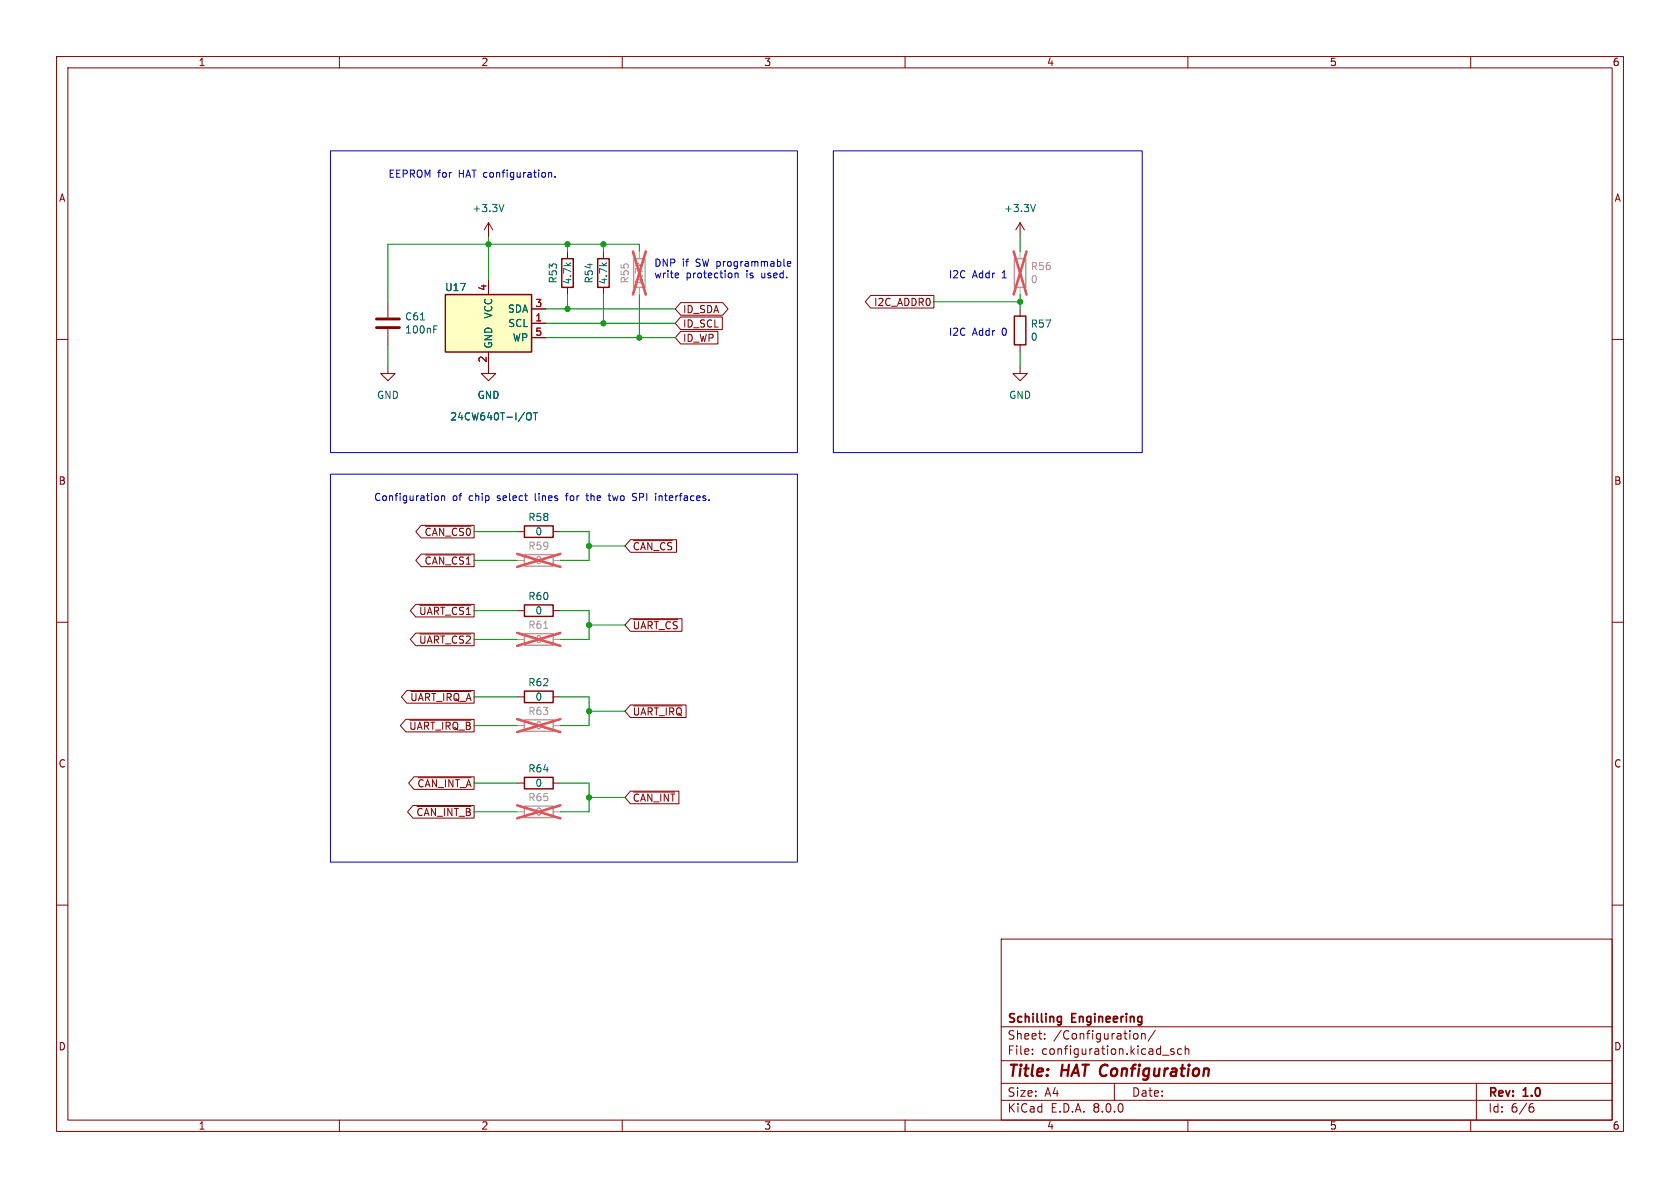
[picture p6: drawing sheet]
<svg xmlns="http://www.w3.org/2000/svg" width="297mm" height="210mm" viewBox="0 0 297 210" stroke-linecap="round" stroke-linejoin="round" font-family="sans-serif">
<g fill="none" stroke="#840000" stroke-width=".18">
<path d="M10 10h277v190h-277zM12 12h273v186h-273zM60 10v2M110 10v2M160 10v2M210 10v2M260 10v2M86.4 39.4l-.8 1.2M86.4 39.4v2.5M86.4 39.4l.7 1.2M10 60h2M100.3 44.5v1.2"/>
<path d="M100.3 50.8v1.3M106.7 44.5v1.2M106.7 50.8v1.3M285 60h2M86.4 64.8v1.2h1.2l-1.2 1.3-1.3-1.3h1.3M10 110h2M91.4 108h1.3M97.8 108h1.3M285 110h2M10 160h2M285 160h2M177 166h108v32h-108z"/>
<path d="M60 198v2M110 198v2M160 198v2M177 194.5h108M177 191.5h108M177 187.5h108M177 181.5h108M182.5 186.3v.1M182.5 185.5v.1M184.7 183.6v.1M184.7 182.8v.1M197 191.5v3"/>
<path d="M200.5 182.8l.4-.1 .3 .3-.1 .6-.2 .1-.4-.1M201.8 182.8l.2-.1 .4 .1 .1 .9M201.8 182.7v1M204.2 182.1l-1.2 2M205.5 186.5h1.2M207.5 185.5l-.3-.1-.2 .2v.2l.5 .2v.3h-.5M208.9 185.5l-.4-.1-.3 .3v.4l.1 .2h.6M209.5 185.5l.2-.1 .4 .1 .1 .9M209.5 184.9v1.5M210 198v2M260 198v2M261 191.5v6.5"/>
<path d="M270.6 195.7h.3l.3 .3-.1 .5-.5 .1M271 195.1l-.4 .1"/>
</g>
<path d="M187.2 179.7l.4 .1M187.6 179.7v1.2l-.1 .2-.4 .1M187.6 180.6l-.4 .1" fill="none" stroke="#840000" stroke-width=".3"/>
<path d="M99.3 45.7h2v5.1h-2zM105.7 45.7h2v5.1h-2zM92.7 106.9h5.1v2.1h-5.1z" fill="none" stroke="#840000" stroke-width=".25"/>
<path d="M89.1 36.1l-.4 1.3" fill="none" stroke="#006464" stroke-width=".18"/>
<path d="M112 45.7h2v5.1h-2zM92.7 142.5h5.1v2h-5.1z" fill="none" stroke="#a1a1a1" stroke-width=".25"/>
<path d="M113 44.5v1.2M113 50.8v1.3M91.4 143.5h1.3M97.8 143.5h1.3" fill="none" stroke="#a1a1a1" stroke-width=".18"/>
<path d="M111.9 44.5l2.3 7.6M114.2 44.5l-2.3 7.6M91.4 142.4l7.7 2.3M99.1 142.4l-7.7 2.3" fill="none" stroke="#e75356" stroke-width=".46"/>
<path d="M78.7 52.1h15.3v10.1h-15.3z" fill="#ffffc2"/>
<path d="M78.7 52.1h15.3v10.1h-15.3zM179.3 55.9h2.1v5.1h-2.1zM92.7 93h5.1v2h-5.1zM92.7 137.4h5.1v2h-5.1zM92.7 122.2h5.1v2h-5.1z" fill="none" stroke="#840000" stroke-width=".25"/>
<g fill="none" stroke="#840000" stroke-width=".18">
<path d="M180.3 39.4v2.5M180.3 39.4l-.7 1.2M180.3 39.4l.8 1.2M68.6 53.3v2.8M68.6 58.2v2.8M86.4 49.5v2.6M94 57.2h2.5M94 54.6h2.5M94 59.7h2.5M120.3 53.5h7.5l.9 1.1-.9 1.1h-7.5l-.9-1.1zM120.3 56h7.4v2.3h-7.4l-.9-1.1zM120.3 58.6h6.6v2.2h-6.6l-.9-1.1z"/>
<path d="M153.9 52.2h11.2v2.3h-11.2l-.9-1.2zM180.3 54.6v1.3M68.6 64.8v1.2h1.2l-1.2 1.3-1.3-1.3h1.3M86.4 62.2v2.6M180.3 64.8v1.2h1.3l-1.3 1.3-1.2-1.3h1.2M180.3 61v1.2M74.5 97.9h9.3v2.3h-9.3l-1-1.1zM74.5 92.9h9.3v2.2h-9.3l-1-1.1zM75.2 98.1h8.1M75.2 93h8.1M91.4 94h1.3M97.8 94h1.3"/>
<path d="M111.4 95.4h8.2v2.2h-8.2l-.9-1.1zM112 95.6h6.9M73.5 106.8h10.3v2.3h-10.3l-1-1.1zM73.5 111.9h10.3v2.2h-10.3l-1-1.1zM74.2 107h9.1M74.2 112.1h9.1M111.4 109.4h9.2v2.2h-9.2l-.9-1.1zM112 109.5h7.8M71.7 127.2h12.1v2.2h-12.1l-.9-1.1zM71.9 122.1h11.9v2.2h-11.9l-.9-1.1zM72.5 127.3h10.8M72.6 122.2h10.7"/>
<path d="M73.2 137.3h10.6v2.2h-10.6l-1-1.1zM73.9 137.5h9.4M91.4 138.4h1.3M91.4 123.2h1.3M97.8 138.4h1.3M97.8 123.2h1.3M111.4 124.6h9.9v2.2h-9.9l-.9-1.1zM111.4 139.9h8.6v2.2h-8.6l-.9-1.1zM112 124.8h8.6M73 142.4h10.8v2.2h-10.8l-.9-1.1zM73.7 142.6h9.6M112 140h7.3"/>
</g>
<path d="M183.1 36.1l-.5 1.3M74.3 56.6h.8M76.7 58.2h.4M76.7 57.6h.6M93.1 73.2l.3-.2a.43 .43 0 0 1 .5 .4v.4a.42 .42 0 0 1-.4 .5 .42 .42 0 0 1-.4-.5zM94.3 73h.7M94.7 73v1.2" fill="none" stroke="#006464" stroke-width=".18"/>
<path d="M66.5 57.9h4.1M66.5 56.4h4.1" fill="none" stroke="#840000" stroke-width=".51"/>
<path d="M179.3 45.7h2.1v5.1h-2.1zM92.7 98h5.1v2.1h-5.1zM92.7 112h5.1v2h-5.1zM92.7 127.3h5.1v2h-5.1z" fill="none" stroke="#a1a1a1" stroke-width=".25"/>
<path d="M180.3 44.5v1.2M180.3 50.8v1.3M91.4 99.1h1.3M97.8 99.1h1.3M91.4 113h1.3M97.8 113h1.3M91.4 128.3h1.3M97.8 128.3h1.3" fill="none" stroke="#a1a1a1" stroke-width=".18"/>
<path d="M179.2 44.5l2.3 7.6M181.5 44.5l-2.3 7.6M91.4 97.9l7.7 2.3M99.1 97.9l-7.7 2.3M91.4 111.9l7.7 2.3M99.1 111.9l-7.7 2.3M91.4 127.1l7.7 2.3M99.1 127.1l-7.7 2.3" fill="none" stroke="#e75356" stroke-width=".46"/>
<path d="M96.1 111.1h.8" fill="none" stroke="#989898" stroke-width=".18"/>
<g fill="none" stroke="#0000c2" stroke-width=".18">
<path d="M58.4 26.7h82.6v53.3h-82.6zM97 30.5v.8M97 30.6l.2-.1 .3 .1v.7M98.1 31.2v.1M147.3 26.7h54.6v53.3h-54.6zM119.8 48.3l.2 .3-.6 .1M119.9 49.1h-.1M129.9 48.3v.8M129.9 48.4l.2-.1h.3l.1 .8M139.2 46.6l.6-.1-.1-.2-.3-.1-.2 .2 .1 .6h.4M58.4 83.8h82.6v68.6h-82.6zM77 87.7l.3-.1 .2 .3-.1 .5-.1 .1-.3-.1"/>
<path d="M78.1 87.8l.1-.2 .3 .1 .1 .8M78.1 87.6v.9M99.9 87.6h.5M100.2 87.3l-.1 1.2M103.6 87.6h.5M103.8 87.2v1.1l.3 .2M107.5 87.6h.5M107.7 87.2v1.1l.3 .2M111.9 87.8l.5 .1 .1 .2-.1 .3-.4 .1M111.9 87.3h.6M116.5 87.6v.9M116.9 87.6l-.4 .2"/>
</g>
<g fill="none" stroke="#009600" stroke-width=".18">
<path d="M86.4 41.9v7.6M96.5 59.7h22.9M96.5 57.2h22.9M96.5 54.6h22.9M100.3 43.2v1.3M100.3 52.1v2.5M106.7 43.2v1.3M106.7 52.1v5.1M113 44.5v-1.3h-44.4v10.1M113 52.1v7.6M165.1 53.3h15.2M180.3 41.9v2.6"/>
<path d="M180.3 52.1v2.5M68.6 61v3.8M180.3 62.2v2.6M83.8 94h7.6M83.8 99.1h7.6M99.1 94h5v5.1h-5M104.1 96.5h6.4M83.8 113h7.6M83.8 108h7.6M99.1 108h5v5h-5M104.1 110.5h6.4M83.8 123.2h7.6"/>
<path d="M83.8 128.3h7.6M83.8 138.4h7.6M99.1 123.2h5v5.1h-5M99.1 138.4h5v5.1h-5M104.1 125.7h6.4M83.8 143.5h7.6M104.1 141h6.4"/>
</g>
<g fill="#009600" stroke="#009600" stroke-width=".18">
<circle cx="106.7" cy="57.2" r=".46"/>
<circle cx="100.3" cy="54.6" r=".46"/>
<circle cx="86.4" cy="43.2" r=".46"/>
<circle cx="106.7" cy="43.2" r=".46"/>
<circle cx="100.3" cy="43.2" r=".46"/>
<circle cx="104.1" cy="141" r=".46"/>
<circle cx="104.1" cy="96.5" r=".46"/>
<circle cx="104.1" cy="110.5" r=".46"/>
<circle cx="104.1" cy="125.7" r=".46"/>
<circle cx="113" cy="59.7" r=".46"/>
<circle cx="180.3" cy="53.3" r=".46"/>
</g>
<g font-size="2.8" fill="#840000">
<text x="178" y="190.9">Title:</text>
<text x="187.7" y="190.9">HAT Configuration</text>
</g>
<g font-size="2.1" fill="#840000">
<text x="178" y="184">Sheet:</text>
<text x="178" y="181.2">Schilling</text>
<text x="186.2" y="184">/Configuration/</text>
<text x="189.5" y="181.2">Engineering</text>
<text x="178" y="186.7">File:</text>
<text x="184.1" y="186.7">configuration.kicad_sch</text>
<text x="178" y="196.9">KiCad</text>
<text x="178" y="194.1">Size:</text>
<text x="184.7" y="194.1">A4</text>
<text x="185.7" y="196.9">E.D.A.</text>
<text x="193.3" y="196.9">8.0.0</text>
<text x="200" y="194.1">Date:</text>
<text x="263" y="194.3">Rev:</text>
<text x="263" y="196.9">Id:</text>
<text x="267.1" y="196.9">6/6</text>
<text x="269.4" y="194.3">1.0</text>
</g>
<g font-size="1.8" fill="#840000">
<text x="35" y="11.9">1</text>
<text x="85" y="11.9">2</text>
<text x="135" y="11.9">3</text>
<text x="185" y="11.9">4</text>
<text x="235" y="11.9">5</text>
<text x="285" y="11.9">6</text>
<text x="10.3" y="35.9">A</text>
<text x="285.3" y="35.9">A</text>
<text x="120.6" y="55.6">ID_SDA</text>
<text x="120.6" y="58.1">ID_SCL</text>
<text x="154.4" y="54.3">I2C_ADDR0</text>
<text x="120.6" y="60.6">ID_WP</text>
<text x="10.3" y="85.9">B</text>
<text x="285.3" y="85.9">B</text>
<text x="75" y="94.9">~{CAN_CS0}</text>
<text x="75" y="100">~{CAN_CS1}</text>
<text x="111.8" y="97.5">~{CAN_CS}</text>
<text x="74" y="108.9">~{UART_CS1}</text>
<text x="74" y="114">~{UART_CS2}</text>
<text x="111.8" y="111.4">~{UART_CS}</text>
<text x="72.4" y="124.1">~{UART_IRQ_A}</text>
<text x="72.2" y="129.2">~{UART_IRQ_B}</text>
<text x="111.8" y="126.7">~{UART_IRQ}</text>
<text x="10.3" y="135.9">C</text>
<text x="285.3" y="135.9">C</text>
<text x="73.7" y="139.4">~{CAN_INT_A}</text>
<text x="111.8" y="141.9">~{CAN_INT}</text>
<text x="73.5" y="144.5">~{CAN_INT_B}</text>
<text x="10.3" y="185.9">D</text>
<text x="285.3" y="185.9">D</text>
<text x="35" y="199.9">1</text>
<text x="85" y="199.9">2</text>
<text x="135" y="199.9">3</text>
<text x="185" y="199.9">4</text>
<text x="235" y="199.9">5</text>
<text x="285" y="199.9">6</text>
</g>
<g font-size="1.8" fill="#0000c2">
<text x="68.6" y="31.5">EEPROM for</text>
<text x="81.2" y="31.5">HAT configuration.</text>
<text x="115.6" y="47.2">DNP</text>
<text x="120.6" y="47.2">if</text>
<text x="123.1" y="47.2">SW programmable</text>
<text x="115.6" y="49.3">write</text>
<text x="121.3" y="49.3">protection</text>
<text x="132.1" y="49.3">is</text>
<text x="134.9" y="49.3">used.</text>
<text x="167.6" y="49.3">I2C</text>
<text x="171.9" y="49.3">Addr</text>
<text x="177.2" y="49.3">1</text>
<text x="167.6" y="59.4">I2C</text>
<text x="171.9" y="59.4">Addr</text>
<text x="177.2" y="59.4">0</text>
<text x="66" y="88.7">Configuration</text>
<text x="80" y="88.7">of</text>
<text x="83" y="88.7">chip</text>
<text x="88.2" y="88.7">select</text>
<text x="95" y="88.7">lines</text>
<text x="100.7" y="88.7">for</text>
<text x="104.6" y="88.7">the</text>
<text x="108.7" y="88.7">two</text>
<text x="113.1" y="88.7">SPI</text>
<text x="117.3" y="88.7">interfaces.</text>
</g>
<g font-size="1.8" fill="#006464">
<text x="83.4" y="37.7">+3.3V</text>
<text x="177.4" y="37.7">+3.3V</text>
<text x="78.6" y="51.7">U17</text>
<text x="98.7" y="50.2" transform="rotate(-90 98.7 50.2)">R53</text>
<text x="101.2" y="50.4" transform="rotate(-90 101.2 50.4)">4.7k</text>
<text x="105" y="50.2" transform="rotate(-90 105 50.2)">R54</text>
<text x="107.5" y="50.4" transform="rotate(-90 107.5 50.4)">4.7k</text>
<text x="71.5" y="59.2">100nF</text>
<text x="71.5" y="56.8">C61</text>
<text x="87.2" y="56.4" transform="rotate(-90 87.2 56.4)">VCC</text>
<text x="89.7" y="55.5">SDA</text>
<text x="89.8" y="58">SCL</text>
<text x="182.1" y="58.1">R57</text>
<text x="87.2" y="61.7" transform="rotate(-90 87.2 61.7)">GND</text>
<text x="90.5" y="60.6">WP</text>
<text x="182.1" y="60.4">0</text>
<text x="66.5" y="70.7">GND</text>
<text x="84.3" y="70.7">GND</text>
<text x="178.3" y="70.7">GND</text>
<text x="79.5" y="74.5">24CW640T-I/OT</text>
<text x="93.3" y="92.3">R58</text>
<text x="94.5" y="94.8">0</text>
<text x="93.3" y="106.3">R60</text>
<text x="94.5" y="108.8">0</text>
<text x="93.3" y="121.5">R62</text>
<text x="94.5" y="124.1">0</text>
<text x="93.3" y="136.8">R64</text>
<text x="94.5" y="139.3">0</text>
</g>
<g font-size="1.8" fill="#989898">
<text x="182.1" y="48">R56</text>
<text x="111.4" y="50.2" transform="rotate(-90 111.4 50.2)">R55</text>
<text x="113.9" y="50.4" transform="rotate(-90 113.9 50.4)">4.7k</text>
<text x="182.1" y="50.3">0</text>
<text x="93.3" y="97.4">R59</text>
<text x="94.5" y="99.9">0</text>
<text x="93.3" y="111.4">R61</text>
<text x="94.5" y="113.9">0</text>
<text x="93.3" y="126.6">R63</text>
<text x="94.5" y="129.1">0</text>
<text x="93.3" y="141.8">R65</text>
<text x="94.5" y="144.4">0</text>
</g>
<g font-size="1.8" fill="#a90000">
<text x="86.1" y="51.5" transform="rotate(-90 86.1 51.5)">4</text>
<text x="94.5" y="56.9">1</text>
<text x="94.5" y="54.4">3</text>
<text x="94.5" y="59.4">5</text>
<text x="86.1" y="64.2" transform="rotate(-90 86.1 64.2)">2</text>
</g>
</svg>
